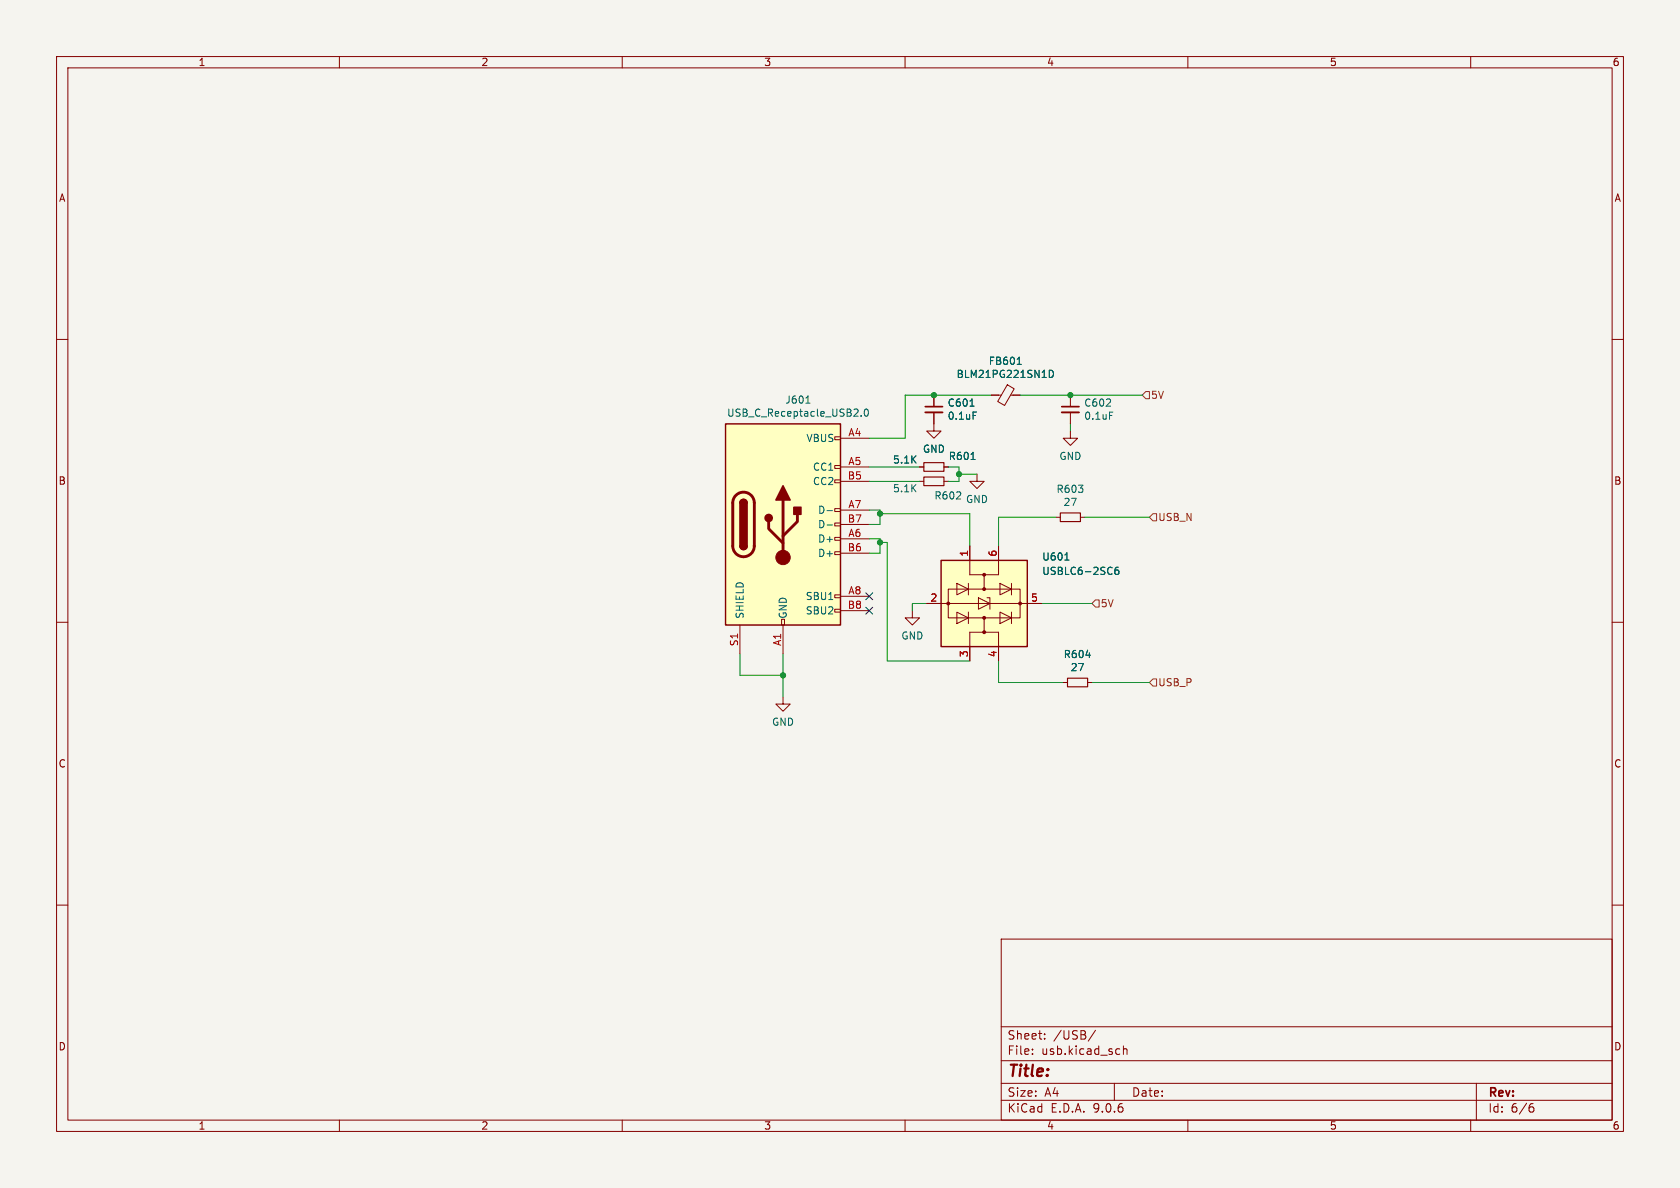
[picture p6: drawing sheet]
<svg xmlns="http://www.w3.org/2000/svg" width="297mm" height="210mm" viewBox="0 0 297 210" stroke-linecap="round" stroke-linejoin="round" font-family="sans-serif">
<path d="M0 0h297v210h-297z" fill="#f5f4ef" stroke="#f5f4ef" stroke-width=".18"/>
<g fill="none" stroke="#840000" stroke-width=".18">
<path d="M10 10h277v190h-277zM12 12h273v186h-273zM60 10v2M110 10v2M160 10v2M210 10v2M260 10v2M10 60h2M165.1 74.9v1.3h1.3l-1.3 1.3-1.3-1.3h1.3M285 60h2M162.6 85.1h.7M166.9 85.1h.7"/>
<path d="M10 110h2M161.3 108v1.2h1.3l-1.3 1.3-1.3-1.3h1.3M285 110h2M138.4 123.2v1.3h1.3l-1.3 1.2-1.2-1.2h1.2M10 160h2M177 166h108v32h-108zM285 160h2M60 198v2M110 198v2M160 198v2M177 194.5h108M177 191.5h108"/>
<path d="M177 187.5h108M177 181.5h108M182.5 186.3v.1M182.5 185.5v.1M184.7 183.6v.1M184.7 182.8v.1M193.7 182.1l-1.3 2M197 191.5v3M197.8 185.4l.2 .1M198 186.3l-.2 .1M198.6 184.9v1.5M198.6 185.5l.2-.1 .4 .1v.9"/>
<path d="M210 198v2M260 198v2M261 191.5v6.5M270.6 195.7h.4l.2 .3-.1 .5-.5 .1M271 195.1l-.4 .1"/>
</g>
<path d="M163.3 84.3h3.6v1.6h-3.6z" fill="none" stroke="#840000" stroke-width=".2"/>
<path d="M128.3 74.9h20.3v35.6h-20.3z" fill="#ffffc2"/>
<g fill="none" stroke="#840000" stroke-width=".18">
<path d="M147.6 77.2h1v.5h-1zM148.6 77.5h5.1M175.3 69.9h1.7M178.1 68l1.2 .7-1.7 3-1.2-.7zM178.7 69.9h1.6M189.2 76.2v1.3h1.3l-1.3 1.2-1.2-1.2h1.2M189.2 69.9v2M189.2 72.9v2M147.6 82.3h1v.5h-1zM147.6 84.8h1v.5h-1zM147.6 89.9h1v.5h-1zM147.6 92.5h1v.5h-1z"/>
<path d="M147.6 95h1v.5h-1zM147.6 97.5h1v.5h-1zM148.6 82.6h5.1M148.6 85.1h5.1M148.6 90.2h5.1M148.6 92.7h5.1M148.6 95.3h5.1M148.6 97.8h5.1M172.7 83.8v1.3h1.3l-1.3 1.3-1.3-1.3h1.3M186.7 91.4h.8M191 91.4h.8M130.8 110.5v5.1"/>
<path d="M138.2 109.5h.5v1h-.5zM138.4 110.5v5.1M147.6 105.2h1v.5h-1zM147.6 107.7h1v.5h-1zM148.6 105.4h5.1M148.6 108h5.1M188 120.7h.7M192.3 120.7h.7"/>
</g>
<path d="M128.3 74.9h20.3v35.6h-20.3zM130.8 88.9a.64 .64 0 0 1 .6-.6 .64 .64 0 0 1 .7 .6M130.8 96.5a.64 .64 0 0 0 .6 .7 .64 .64 0 0 0 .7-.7" fill="none" stroke="#840000" stroke-width=".25"/>
<path d="M130.1 87.6a1.9 1.9 0 0 1 2.1-.5 1.9 1.9 0 0 1 1.1 1.8v7.6a1.91 1.91 0 0 1-1.9 1.9 1.91 1.91 0 0 1-1.9-1.9v-7.7l.2-.7zM135.9 92.2v1.3l2.5 2.5M138.4 88.4v10.2M141 90.9v1.3l-2.6 2.5" fill="none" stroke="#840000" stroke-width=".51"/>
<g fill="#840000" stroke="#840000" stroke-width=".25">
<path d="M130.8 88.9h1.3v7.6h-1.3z"/>
<path d="M131 88.5a.64 .64 0 0 1 .7-.2 .64 .64 0 0 1 .4 .6h-1.3z"/>
<path d="M130.8 96.5h1.3a.64 .64 0 0 1-.7 .7 .64 .64 0 0 1-.6-.7z"/>
<path d="M138.4 85.9l1.3 2.5h-2.5z"/>
<path d="M140.3 89.7h1.3v1.2h-1.3z"/>
<circle cx="135.9" cy="91.6" r=".63"/>
</g>
<circle cx="138.4" cy="98.6" r="1.27" fill="#840000" stroke="#840000" stroke-width=".18"/>
<path d="M142.5 71.3h.7M152.2 73.5v.1M152.9 72.4l.2-.1a.68 .68 0 0 1 .4 .6 .68 .68 0 0 1-.4 .7l-.2-.1-.1-.4zM179.8 64.4h.8M180.1 63.3l.1-.2v1.3M185.5 65.5a.64 .64 0 0 1 .7 .6 .64 .64 0 0 1-.7 .6zM196.2 72.8h.6M146.2 90.3h1M146.2 92.8h1M192 115.8h.8" fill="none" stroke="#006464" stroke-width=".18"/>
<path d="M187.7 71.9h3.1" fill="none" stroke="#840000" stroke-width=".3"/>
<path d="M187.7 72.9h3.1" fill="none" stroke="#840000" stroke-width=".33"/>
<path d="M187.5 90.7h3.5v1.5h-3.5zM188.7 119.9h3.6v1.5h-3.6z" fill="none" stroke="#840000" stroke-width=".2"/>
<path d="M166.4 99.1h15.2v15.2h-15.2z" fill="#ffffc2"/>
<path d="M166.4 99.1h15.2v15.2h-15.2z" fill="none" stroke="#840000" stroke-width=".25"/>
<g fill="none" stroke="#840000" stroke-width=".18">
<path d="M165.1 69.9v2M165.1 72.9v2M175.3 69.9h1.2M179.1 69.9h1.2M162.6 82.6h.7M166.9 82.6h.7M171.4 96.5v5.1h2.6M176.5 96.5v5.1h-2.5v2.5M163.8 106.7h20.3M167.6 104.1h12.7v5.1h-12.7zM169.2 103.1l2 1-2 1.1zM169.2 108.2l2 1-2 1z"/>
<path d="M171.2 103.1v2.1M171.2 108.2v2M173 105.7l2 1-2 1zM174 109.2v2.6h2.5v5M174 111.8h-2.6v5M174.5 105.7h.5v2M176.8 103.1l2 1-2 1.1zM176.8 108.2l2 1-2 1zM178.8 103.1v2.1M178.8 108.2v2M188 120.7h.7M192.3 120.7h.7"/>
</g>
<g fill="#840000" stroke="#840000" stroke-width=".18">
<circle cx="174" cy="101.6" r=".25"/>
<circle cx="174" cy="104.1" r=".25"/>
<circle cx="180.3" cy="106.7" r=".25"/>
<circle cx="167.6" cy="106.7" r=".25"/>
<circle cx="174" cy="109.2" r=".25"/>
<circle cx="174" cy="111.8" r=".25"/>
</g>
<path d="M171.5 71.8h.7M172 72.8h.6M179.8 64.4h.8M180.1 63.3l.1-.2v1.3M185.5 65.5a.64 .64 0 0 1 .7 .6 .64 .64 0 0 1-.7 .6zM171.7 81.2h.7M188.3 99h.7M192 115.8h.8M197.7 100.3h-.4a.86 .86 0 0 0 0 1.2l.4-.1 .1-.4-.2-.2h-.3l-.2 .2" fill="none" stroke="#006464" stroke-width=".18"/>
<path d="M163.6 71.9h3" fill="none" stroke="#840000" stroke-width=".3"/>
<path d="M163.6 72.9h3" fill="none" stroke="#840000" stroke-width=".33"/>
<path d="M163.3 81.8h3.6v1.5h-3.6z" fill="none" stroke="#840000" stroke-width=".2"/>
<path d="M202.6 69.2h.6v1.3h-.6l-.7-.6zM203.8 90.8h.7v1.3h-.7l-.6-.7zM193.7 106h.6v1.3h-.6l-.7-.6zM203.8 120h.7v1.3h-.7l-.6-.6z" fill="none" stroke="#725600" stroke-width=".18"/>
<g fill="none" stroke="#009600" stroke-width=".18">
<path d="M175.3 69.9h-15.3v7.6h-6.3M180.3 69.9h21.6M189.2 74.9v1.3M153.7 90.2h1.9v2.5h-1.9M153.7 95.3h1.9v2.5h-1.9M153.7 82.6h8.9M153.7 85.1h8.9M155.6 95.9h1.2v20.9h14.6M155.6 90.8h15.8v5.7M167.6 82.6h1.9v2.5h-1.9M169.5 83.8h3.2M186.7 91.4h-10.2v5.1"/>
<path d="M191.8 91.4h11.4M130.8 115.6v3.8h7.6M138.4 115.6v7.6M163.8 106.7h-2.5v1.3M176.5 116.8v3.9h11.5M184.1 106.7h8.9M193 120.7h10.2"/>
</g>
<path d="M153.1 104.8l1.2 1.2M153.1 107.3l1.2 1.3M154.3 104.8l-1.2 1.2M154.3 107.3l-1.2 1.3" fill="none" stroke="#000084" stroke-width=".18"/>
<g fill="#009600" stroke="#009600" stroke-width=".18">
<circle cx="189.2" cy="69.9" r=".46"/>
<circle cx="165.1" cy="69.9" r=".46"/>
<circle cx="169.5" cy="83.8" r=".46"/>
<circle cx="155.6" cy="95.9" r=".46"/>
<circle cx="138.4" cy="119.4" r=".46"/>
<circle cx="155.6" cy="90.8" r=".46"/>
</g>
<text font-size="2.8" fill="#840000" x="178" y="190.9">Title:</text>
<g font-size="2.1" fill="#840000">
<text x="178" y="184">Sheet:</text>
<text x="186.2" y="184">/USB/</text>
<text x="178" y="186.7">File:</text>
<text x="184.1" y="186.7">usb.kicad_sch</text>
<text x="178" y="196.9">KiCad</text>
<text x="178" y="194.1">Size:</text>
<text x="184.7" y="194.1">A4</text>
<text x="185.7" y="196.9">E.D.A.</text>
<text x="193.3" y="196.9">9.0.6</text>
<text x="200" y="194.1">Date:</text>
<text x="263" y="194.3">Rev:</text>
<text x="263" y="196.9">Id:</text>
<text x="267.1" y="196.9">6/6</text>
</g>
<g font-size="1.8" fill="#840000">
<text x="35" y="11.9">1</text>
<text x="85" y="11.9">2</text>
<text x="135" y="11.9">3</text>
<text x="185" y="11.9">4</text>
<text x="235" y="11.9">5</text>
<text x="285" y="11.9">6</text>
<text x="10.3" y="35.9">A</text>
<text x="285.3" y="35.9">A</text>
<text x="10.3" y="85.9">B</text>
<text x="285.3" y="85.9">B</text>
<text x="10.3" y="135.9">C</text>
<text x="285.3" y="135.9">C</text>
<text x="10.3" y="185.9">D</text>
<text x="285.3" y="185.9">D</text>
<text x="35" y="199.9">1</text>
<text x="85" y="199.9">2</text>
<text x="135" y="199.9">3</text>
<text x="185" y="199.9">4</text>
<text x="235" y="199.9">5</text>
<text x="285" y="199.9">6</text>
</g>
<g font-size="1.8" fill="#006464">
<text x="174.7" y="64.7">FB601</text>
<text x="138.7" y="71.6">J601</text>
<text x="169" y="67">BLM21PG221SN1D</text>
<text x="128.4" y="73.9">USB_C_Receptacle_USB2.0</text>
<text x="167.4" y="72.1">C601</text>
<text x="167.4" y="74.4">0.1uF</text>
<text x="191.6" y="72.1">C602</text>
<text x="191.6" y="74.4">0.1uF</text>
<text x="142.5" y="78.3">VBUS</text>
<text x="143.6" y="83.4">CC1</text>
<text x="157.8" y="82.1">5.1K</text>
<text x="163.1" y="80.2">GND</text>
<text x="167.6" y="81.5">R601</text>
<text x="187.2" y="81.5">GND</text>
<text x="143.6" y="86">CC2</text>
<text x="157.8" y="87.2">5.1K</text>
<text x="165.1" y="88.5">R602</text>
<text x="170.7" y="89.1">GND</text>
<text x="186.7" y="87.3">R603</text>
<text x="187.9" y="89.6">27</text>
<text x="144.5" y="91">D-</text>
<text x="144.5" y="93.6">D-</text>
<text x="144.5" y="96.1">D+</text>
<text x="144.5" y="98.7">D+</text>
<text x="184.2" y="101.8">USBLC6-2SC6</text>
<text x="184.2" y="99.3">U601</text>
<text x="142.4" y="106.3">SBU1</text>
<text x="131.7" y="109.5" transform="rotate(-90 131.7 109.5)">SHIELD</text>
<text x="139.3" y="109.5" transform="rotate(-90 139.3 109.5)">GND</text>
<text x="142.4" y="108.8">SBU2</text>
<text x="159.3" y="113.3">GND</text>
<text x="187.9" y="116.5">R604</text>
<text x="189.2" y="118.8">27</text>
<text x="136.4" y="128.5">GND</text>
</g>
<g font-size="1.8" fill="#725600">
<text x="203.4" y="70.7">5V</text>
<text x="204.7" y="92.3">USB_N</text>
<text x="194.5" y="107.5">5V</text>
<text x="204.7" y="121.5">USB_P</text>
</g>
<g font-size="1.8" fill="#a90000">
<text x="149.9" y="77.2">A4</text>
<text x="149.9" y="82.3">A5</text>
<text x="149.8" y="84.8">B5</text>
<text x="149.9" y="89.9">A7</text>
<text x="149.8" y="92.5">B7</text>
<text x="149.9" y="95">A6</text>
<text x="149.8" y="97.5">B6</text>
<text x="171.2" y="98.5" transform="rotate(-90 171.2 98.5)">1</text>
<text x="176.3" y="98.5" transform="rotate(-90 176.3 98.5)">6</text>
<text x="149.8" y="107.7">B8</text>
<text x="149.9" y="105.2">A8</text>
<text x="164.4" y="106.4">2</text>
<text x="182.2" y="106.4">5</text>
<text x="130.6" y="114.3" transform="rotate(-90 130.6 114.3)">S1</text>
<text x="138.2" y="114.3" transform="rotate(-90 138.2 114.3)">A1</text>
<text x="171.2" y="116.3" transform="rotate(-90 171.2 116.3)">3</text>
<text x="176.3" y="116.3" transform="rotate(-90 176.3 116.3)">4</text>
</g>
</svg>
